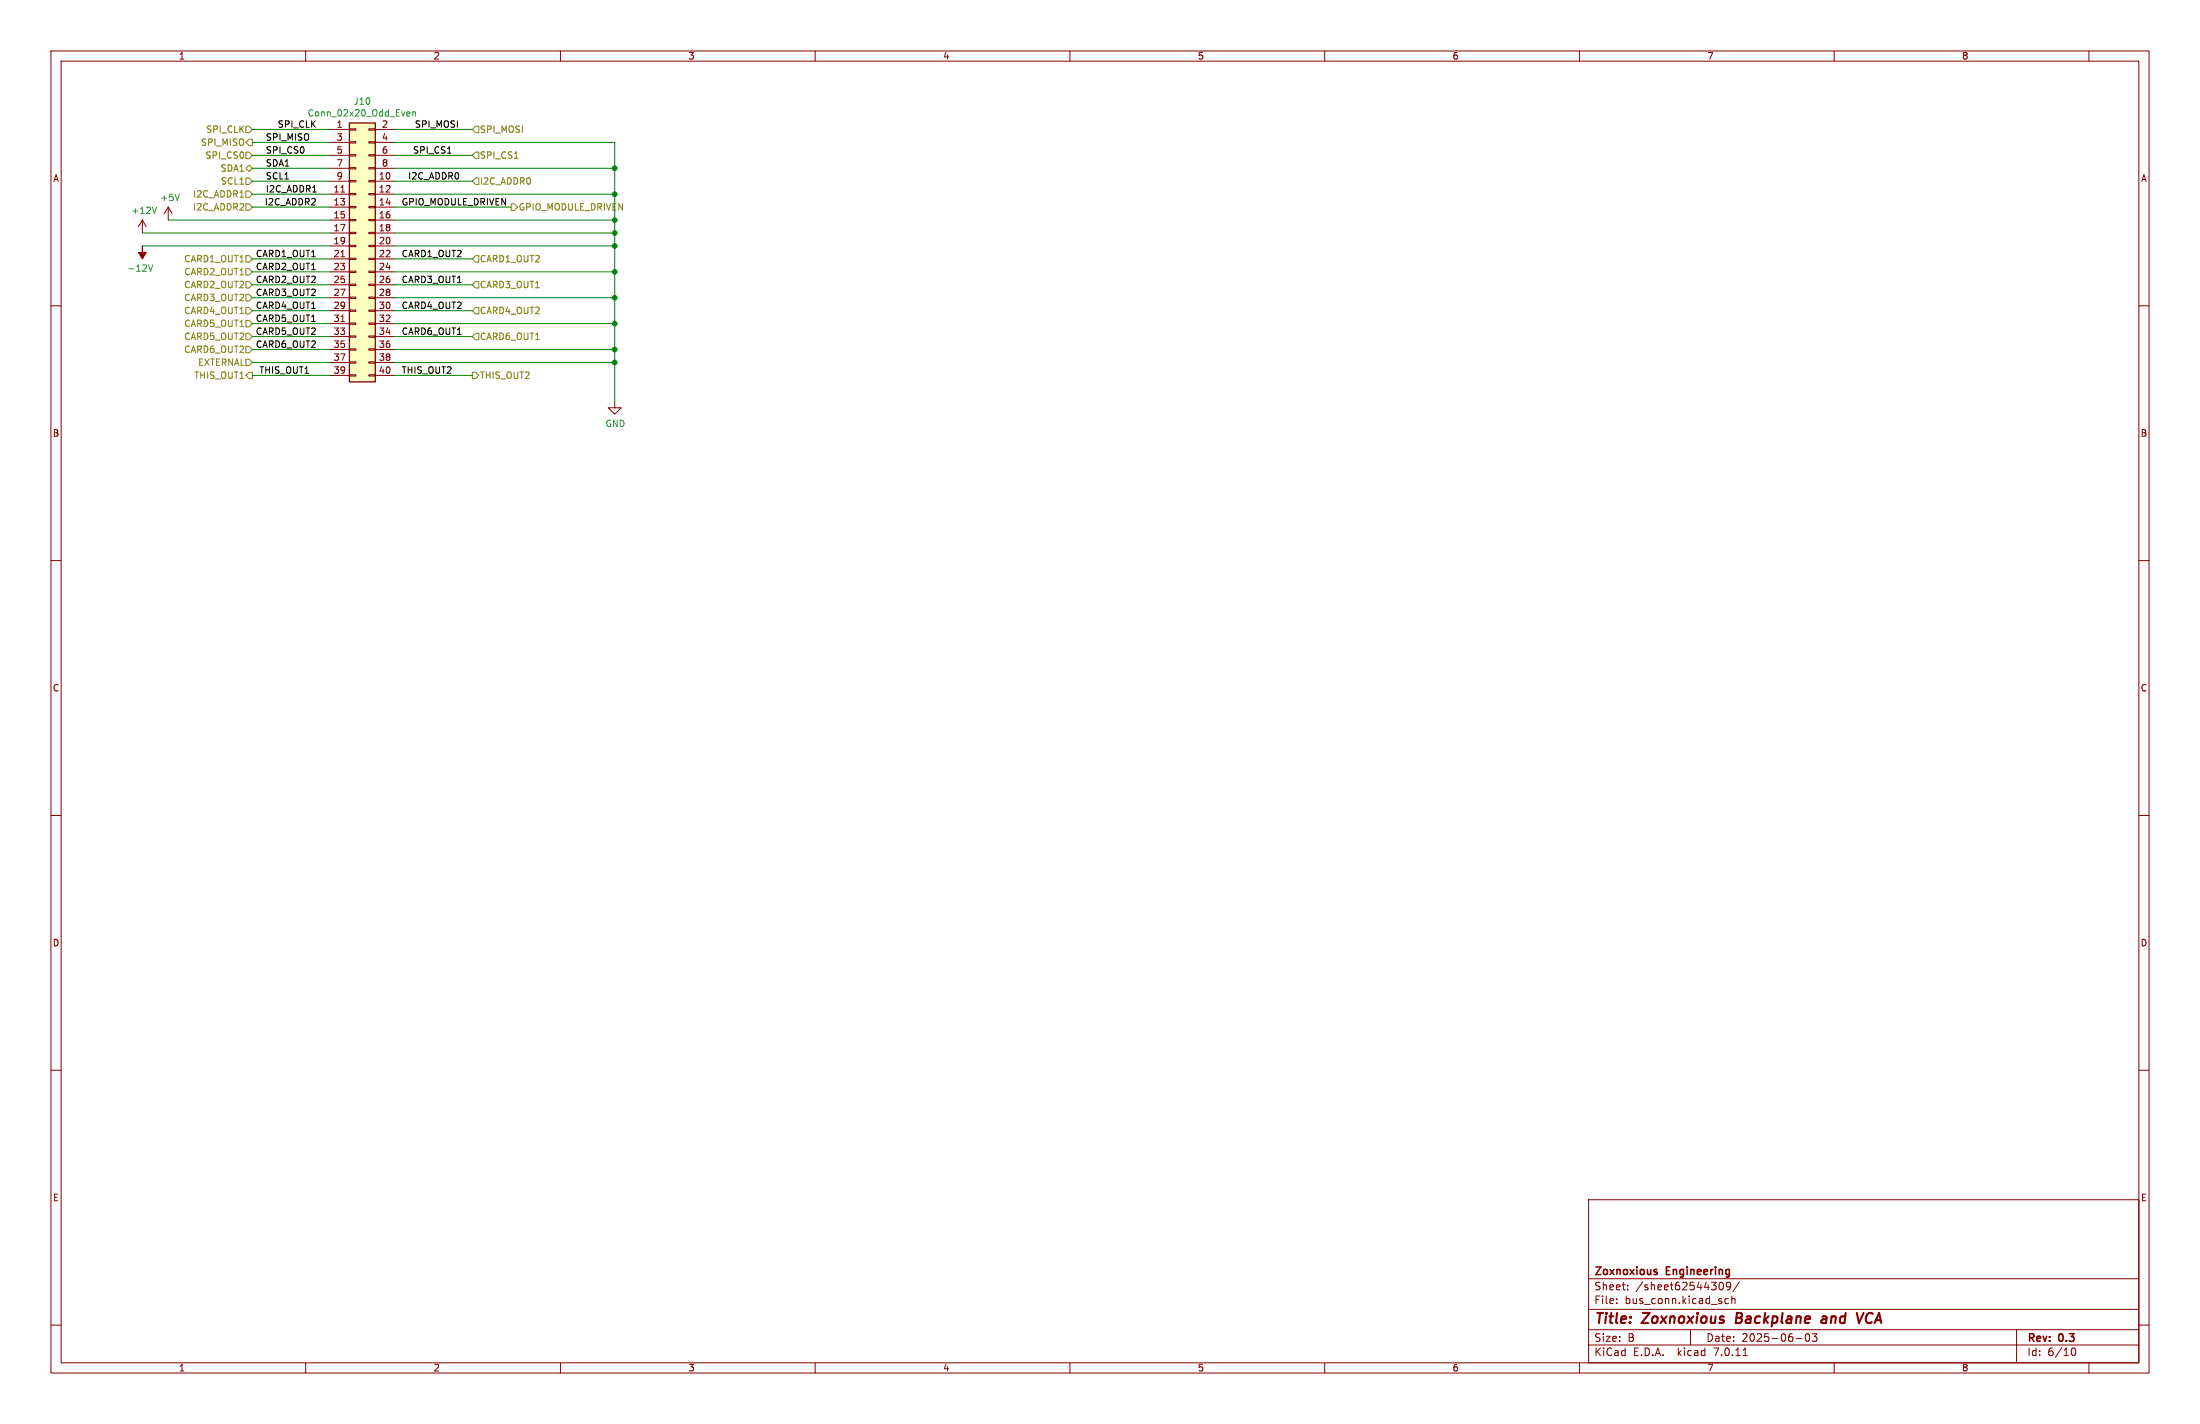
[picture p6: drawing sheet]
<svg xmlns="http://www.w3.org/2000/svg" width="432mm" height="279mm" viewBox="0 0 432 279" stroke-linecap="round" stroke-linejoin="round" font-family="sans-serif">
<g fill="none" stroke="#840000" stroke-width=".2">
<path d="M10 10h411.8v259.4h-411.8zM12 12h407.8v255.4h-407.8zM60 10v2M110 10v2M160 10v2M210 10v2M260 10v2M310 10v2M360 10v2M410 10v2M64.8 25.4h3.8M64.8 35.6h3.8"/>
<path d="M64.8 38.1h3.8M64.8 27.9h3.8M64.8 30.5h3.8M64.8 33h3.8M66.9 37.7h.7M68.6 38h1.2v.2h-1.2zM68.6 35.4h1.2v.3h-1.2zM68.6 32.9h1.2v.2h-1.2zM68.6 30.4h1.2v.2h-1.2zM68.6 27.8h1.2v.3h-1.2zM68.6 25.3h1.2v.2h-1.2zM72.4 38h1.3v.2h-1.3z"/>
<path d="M72.4 35.4h1.3v.3h-1.3zM72.4 32.9h1.3v.2h-1.3zM72.4 30.4h1.3v.2h-1.3zM72.4 27.8h1.3v.3h-1.3zM72.4 25.3h1.3v.2h-1.3zM73.7 25.4h3.8M73.7 35.6h3.8M73.7 38.1h3.8M73.7 27.9h3.8M73.7 30.5h3.8M73.7 33h3.8M10 60h2"/>
<path d="M27.9 43.2l-.7 1.3M27.9 43.2v2.5M27.9 43.2l.8 1.3M33 40.6l-.7 1.3M33 40.6v2.6M33 40.6l.8 1.3M64.8 40.6h3.8M64.8 43.2h3.8M64.8 45.7h3.8M64.8 48.3h3.8M64.8 50.8h3.8M64.8 53.3h3.8"/>
<path d="M64.8 55.9h3.8M64.8 58.4h3.8M66.9 50.4h.7M68.6 58.3h1.2v.2h-1.2zM68.6 55.8h1.2v.2h-1.2zM68.6 53.2h1.2v.3h-1.2zM68.6 50.7h1.2v.2h-1.2zM68.6 48.1h1.2v.3h-1.2zM68.6 45.6h1.2v.2h-1.2zM68.6 43.1h1.2v.2h-1.2zM68.6 40.5h1.2v.3h-1.2zM72.4 58.3h1.3v.2h-1.3z"/>
<path d="M72.4 55.8h1.3v.2h-1.3zM72.4 53.2h1.3v.3h-1.3zM72.4 50.7h1.3v.2h-1.3zM72.4 48.1h1.3v.3h-1.3zM72.4 45.6h1.3v.2h-1.3zM72.4 43.1h1.3v.2h-1.3zM72.4 40.5h1.3v.3h-1.3zM73.7 40.6h3.8M73.7 43.2h3.8M73.7 45.7h3.8M73.7 48.3h3.8M73.7 50.8h3.8"/>
<path d="M73.7 53.3h3.8M73.7 55.9h3.8M73.7 58.4h3.8M419.8 60h2M64.8 61h3.8M64.8 63.5h3.8M64.8 66h3.8M64.8 68.6h3.8M64.8 71.1h3.8M64.8 73.7h3.8M66.9 63.1h.7M68.6 73.5h1.2v.3h-1.2z"/>
<path d="M68.6 71h1.2v.2h-1.2zM68.6 68.5h1.2v.2h-1.2zM68.6 65.9h1.2v.3h-1.2zM68.6 63.4h1.2v.2h-1.2zM68.6 60.8h1.2v.3h-1.2zM72.4 73.5h1.3v.3h-1.3zM72.4 71h1.3v.2h-1.3zM72.4 68.5h1.3v.2h-1.3zM72.4 65.9h1.3v.3h-1.3zM72.4 63.4h1.3v.2h-1.3zM72.4 60.8h1.3v.3h-1.3zM73.7 61h3.8"/>
<path d="M73.7 63.5h3.8M73.7 66h3.8M73.7 68.6h3.8M73.7 71.1h3.8M73.7 73.7h3.8M120.6 78.7v1.3h1.3l-1.3 1.3-1.2-1.3h1.2M10 110h2M419.8 110h2M10 160h2M419.8 160h2M10 210h2M419.8 210h2"/>
<path d="M311.8 235.4h108v32h-108zM10 260h2M311.8 256.9h108M311.8 250.9h108M317.3 255.6v.2M317.3 254.9v.1M319.5 252.9v.2M319.5 252.2v.1M337.5 251.7a.81 .81 0 0 0 .4 1.4l.2-.2 .2-.4-.2-.8M338.9 251.7l-.1 .5 .2 .2 .4 .1 .3-.3M339.3 254.9l-.5-.1-.3 .3 .2 .6h.6M339.6 251.7a.99 .99 0 0 1-.3 1.4h-.3"/>
<path d="M339.9 254.9l.2-.1 .4 .1v.9M339.9 254.3v1.5M341.4 251.5l-1.3 1.9M419.8 260h2M60 267.4v2M110 267.4v2M160 267.4v2M210 267.4v2M260 267.4v2M310 267.4v2M311.8 263.9h108M311.8 260.9h108"/>
<path d="M331.8 260.9v3M342.1 266h.9M352.5 262.6h1.2M354.5 261.8a.81 .81 0 0 0 .3 1.4l.2-.2 .2-.4-.2-.8M355.7 261.7h.9l-.5 .6 .4 .1v.6l-.2 .2-.6-.2M360 267.4v2M395.8 260.9v6.5M406.5 265.1l.2-.5 .2-.1a.8 .8 0 0 1 .5 .7 .8 .8 0 0 1-.5 .8l-.2-.2-.2-.4M410 267.4v2"/>
</g>
<path d="M340.9 257.6l-.2 2h.7M357.7 258.4h.7M358.5 258.7l-.7 .1a.4 .4 0 0 0-.3 .4 .4 .4 0 0 0 .2 .4l.7-.1M365.8 257.6l-.9 2M366.5 257.9l-.1 .2a1.23 1.23 0 0 0 .1 1.4" fill="none" stroke="#840000" stroke-width=".4"/>
<path d="M325.1 249.6l.2 .2-.2 .3M325.1 249.1h.1" fill="none" stroke="#840000" stroke-width=".3"/>
<path d="M27.9 48.3v1.2h.8l-.8 1.3-.7-1.3h.7z" fill="#840000" stroke="#840000" stroke-width=".2"/>
<path d="M35.2 38.1l-.4 1.3M80 21.9l.4 .1 .1 .2-.6 .2M80.4 22.7l-.4 .1M81 22.1l.5-.1 .1 .8M81 21.9v.9M29.1 52l.5 1.2 .4-1.2M30.7 40.6l-.4 1.3" fill="none" stroke="#008484" stroke-width=".2"/>
<path d="M68.6 24.1h5.1v50.8h-5.1z" fill="#ffffc2" stroke="#ffffc2" stroke-width=".2"/>
<path d="M68.6 24.1h5.1v50.8h-5.1z" fill="none" stroke="#840000" stroke-width=".25"/>
<g fill="none" stroke="#848400" stroke-width=".2">
<path d="M47.1 38.7h.7M48.3 37.5h.6l.6 .6-.6 .6h-.6zM48.3 29.8h.6l.6 .7-.6 .6h-.6zM48.3 33l.6-.6 .6 .6-.6 .7zM48.3 34.9h.6l.6 .7-.6 .6h-.6zM48.3 24.8h.6l.6 .6-.6 .6h-.6zM48.9 27.3h.6v1.3h-.6l-.6-.7zM93.3 34.9h.7v1.3h-.7l-.6-.6zM93.3 24.8h.7v1.2h-.7l-.6-.6zM93.3 29.8h.7v1.3h-.7l-.6-.6zM101 31.1h.7M48.3 57.8h.6l.6 .6-.6 .7h-.6z"/>
<path d="M48.3 55.2h.6l.6 .7-.6 .6h-.6zM48.3 52.7h.6l.6 .6-.6 .7h-.6zM48.3 50.2h.6l.6 .6-.6 .6h-.6zM48.3 40h.6l.6 .6-.6 .7h-.6zM93.3 55.2h.7v1.3h-.7l-.6-.6zM93.3 50.2h.7v1.2h-.7l-.6-.6zM100.3 40h.7l.6 .6-.6 .7h-.7zM48.3 60.3h.6l.6 .7-.6 .6h-.6zM48.3 67.9h.6l.6 .7-.6 .6h-.6zM48.3 62.9h.6l.6 .6-.6 .6h-.6zM48.3 70.5h.6l.6 .6-.6 .7h-.6zM48.3 65.4h.6l.6 .6-.6 .7h-.6z"/>
<path d="M48.9 73h.6v1.3h-.6l-.6-.6zM92.7 73h.6l.7 .7-.7 .6h-.6zM93.3 60.3h.7v1.3h-.7l-.6-.6zM93.3 65.4h.7v1.3h-.7l-.6-.7z"/>
</g>
<path d="M61.4 37.7h.7M87.8 30.1h.8" fill="none" stroke="#000" stroke-width=".2"/>
<g fill="none" stroke="#008400" stroke-width=".2">
<path d="M49.5 38.1h15.3M49.5 30.5h15.3M49.5 25.4h15.3M49.5 27.9h15.3M49.5 33h15.3M49.5 35.6h15.3M77.5 38.1h43.1M77.5 27.9h43.1v50.8M77.5 30.5h15.2M77.5 25.4h15.2M77.5 33h43.1M77.5 35.6h15.2"/>
<path d="M27.9 45.7h36.9M27.9 48.3h36.9M33 43.2h31.8M49.5 40.6h15.3M49.5 58.4h15.3M49.5 53.3h15.3M49.5 50.8h15.3M49.5 55.9h15.3M77.5 45.7h43.1M77.5 43.2h43.1M77.5 40.6h22.8M77.5 58.4h43.1"/>
<path d="M77.5 48.3h43.1M77.5 53.3h43.1M77.5 50.8h15.2M77.5 55.9h15.2M49.5 63.5h15.3M49.5 66h15.3M49.5 71.1h15.3M49.5 73.7h15.3M49.5 68.6h15.3M49.5 61h15.3M77.5 63.5h43.1M77.5 66h15.2"/>
<path d="M77.5 71.1h43.1M77.5 73.7h15.2M77.5 68.6h43.1M77.5 61h15.2"/>
</g>
<g fill="#008400" stroke="#008400" stroke-width=".2">
<circle cx="120.6" cy="45.7" r=".46"/>
<circle cx="120.6" cy="48.3" r=".46"/>
<circle cx="120.6" cy="43.2" r=".46"/>
<circle cx="120.6" cy="53.3" r=".46"/>
<circle cx="120.6" cy="63.5" r=".46"/>
<circle cx="120.6" cy="68.6" r=".46"/>
<circle cx="120.6" cy="58.4" r=".46"/>
<circle cx="120.6" cy="71.1" r=".46"/>
<circle cx="120.6" cy="38.1" r=".46"/>
<circle cx="120.6" cy="33" r=".46"/>
</g>
<g font-size="2.8" fill="#840000">
<text x="312.8" y="260.3">Title:</text>
<text x="322.5" y="260.3">Zoxnoxious</text>
<text x="341.5" y="260.3">Backplane</text>
<text x="359.2" y="260.3">and</text>
<text x="367" y="260.3">VCA</text>
</g>
<g font-size="2.1" fill="#840000">
<text x="312.8" y="250.6">Zoxnoxious</text>
<text x="327.1" y="250.6">Engineering</text>
<text x="312.8" y="256.1">File:</text>
<text x="312.8" y="253.4">Sheet:</text>
<text x="318.9" y="256.1">bus_conn.kicad_sch</text>
<text x="321" y="253.4">/sheet62544309/</text>
<text x="312.8" y="263.5">Size:</text>
<text x="319.5" y="263.5">B</text>
<text x="334.8" y="263.5">Date:</text>
<text x="341.8" y="263.5">2025-06-03</text>
<text x="397.8" y="263.7">Rev:</text>
<text x="404.2" y="263.7">0.3</text>
<text x="312.8" y="266.3">KiCad</text>
<text x="320.5" y="266.3">E.D.A.</text>
<text x="329.4" y="266.3">kicad</text>
<text x="336.6" y="266.3">7.0.11</text>
<text x="397.8" y="266.3">Id:</text>
<text x="401.9" y="266.3">6/10</text>
</g>
<g font-size="1.8" fill="#840000">
<text x="35" y="11.9">1</text>
<text x="85" y="11.9">2</text>
<text x="135" y="11.9">3</text>
<text x="185" y="11.9">4</text>
<text x="235" y="11.9">5</text>
<text x="285" y="11.9">6</text>
<text x="335" y="11.9">7</text>
<text x="385" y="11.9">8</text>
<text x="66" y="25.1">1</text>
<text x="66" y="27.7">3</text>
<text x="74.9" y="25.1">2</text>
<text x="74.9" y="27.7">4</text>
<text x="10.3" y="35.9">A</text>
<text x="66" y="30.2">5</text>
<text x="66" y="32.8">7</text>
<text x="66" y="35.3">9</text>
<text x="74.3" y="35.3">10</text>
<text x="74.9" y="30.2">6</text>
<text x="74.9" y="32.8">8</text>
<text x="420.1" y="35.9">A</text>
<text x="65.4" y="37.8">11</text>
<text x="65.4" y="40.4">13</text>
<text x="74.3" y="37.8">12</text>
<text x="74.3" y="40.4">14</text>
<text x="65.4" y="42.9">15</text>
<text x="65.4" y="45.5">17</text>
<text x="74.3" y="42.9">16</text>
<text x="74.3" y="45.5">18</text>
<text x="65.4" y="48">19</text>
<text x="65.4" y="50.5">21</text>
<text x="65.4" y="53.1">23</text>
<text x="74.3" y="48">20</text>
<text x="74.3" y="50.5">22</text>
<text x="74.3" y="53.1">24</text>
<text x="65.4" y="55.6">25</text>
<text x="65.4" y="58.2">27</text>
<text x="74.3" y="55.6">26</text>
<text x="74.3" y="58.2">28</text>
<text x="65.4" y="60.7">29</text>
<text x="65.4" y="63.2">31</text>
<text x="65.4" y="65.8">33</text>
<text x="74.3" y="60.7">30</text>
<text x="74.3" y="63.2">32</text>
<text x="74.3" y="65.8">34</text>
<text x="65.4" y="68.3">35</text>
<text x="65.4" y="70.9">37</text>
<text x="74.3" y="68.3">36</text>
<text x="74.3" y="70.9">38</text>
<text x="65.4" y="73.4">39</text>
<text x="74.3" y="73.4">40</text>
<text x="10.3" y="85.9">B</text>
<text x="420.1" y="85.9">B</text>
<text x="10.3" y="135.9">C</text>
<text x="420.1" y="135.9">C</text>
<text x="10.3" y="185.9">D</text>
<text x="420.1" y="185.9">D</text>
<text x="10.3" y="235.9">E</text>
<text x="420.1" y="235.9">E</text>
<text x="35" y="269.3">1</text>
<text x="85" y="269.3">2</text>
<text x="135" y="269.3">3</text>
<text x="185" y="269.3">4</text>
<text x="235" y="269.3">5</text>
<text x="285" y="269.3">6</text>
<text x="335" y="269.3">7</text>
<text x="385" y="269.3">8</text>
</g>
<g font-size="1.8" fill="#008484">
<text x="60.3" y="23.1">Conn_02x20_Odd_Even</text>
<text x="69.3" y="20.8">J10</text>
<text x="31.4" y="39.6">+5V</text>
<text x="25.7" y="42.2">+12V</text>
<text x="24.9" y="53.5">-12V</text>
<text x="118.7" y="84">GND</text>
</g>
<g font-size="1.8" fill="#848400">
<text x="39.3" y="28.8">SPI_MISO</text>
<text x="40.3" y="26.3">SPI_CLK</text>
<text x="94.1" y="26.3">SPI_MOSI</text>
<text x="40.2" y="31.3">SPI_CS0</text>
<text x="43.2" y="33.9">SDA1</text>
<text x="94.1" y="31.3">SPI_CS1</text>
<text x="37.8" y="39">I2C_ADDR1</text>
<text x="37.8" y="41.5">I2C_ADDR2</text>
<text x="43.2" y="36.4">SCL1</text>
<text x="94.1" y="36.4">I2C_ADDR0</text>
<text x="101.7" y="41.5">GPIO_MODULE_DRIVEN</text>
<text x="36" y="51.7">CARD1_OUT1</text>
<text x="94.1" y="51.7">CARD1_OUT2</text>
<text x="36" y="59.3">CARD3_OUT2</text>
<text x="36" y="56.7">CARD2_OUT2</text>
<text x="36" y="54.2">CARD2_OUT1</text>
<text x="94.1" y="56.7">CARD3_OUT1</text>
<text x="36" y="61.8">CARD4_OUT1</text>
<text x="36" y="64.4">CARD5_OUT1</text>
<text x="94.1" y="61.8">CARD4_OUT2</text>
<text x="36" y="69.4">CARD6_OUT2</text>
<text x="36" y="66.9">CARD5_OUT2</text>
<text x="38.8" y="72">EXTERNAL</text>
<text x="94.1" y="66.9">CARD6_OUT1</text>
<text x="38" y="74.5">THIS_OUT1</text>
<text x="94.1" y="74.5">THIS_OUT2</text>
</g>
<g font-size="1.8">
<text x="52.1" y="27.7">SPI_MISO</text>
<text x="54.4" y="25.1">SPI_CLK</text>
<text x="81.3" y="25.1">SPI_MOSI</text>
<text x="52.1" y="32.8">SDA1</text>
<text x="52.1" y="30.2">SPI_CS0</text>
<text x="52.1" y="35.3">SCL1</text>
<text x="80" y="35.3">I2C_ADDR0</text>
<text x="81" y="30.2">SPI_CS1</text>
<text x="51.9" y="40.4">I2C_ADDR2</text>
<text x="52.1" y="37.8">I2C_ADDR1</text>
<text x="78.7" y="40.4">GPIO_MODULE_DRIVEN</text>
<text x="50.1" y="50.5">CARD1_OUT1</text>
<text x="50.1" y="53.1">CARD2_OUT1</text>
<text x="78.7" y="50.5">CARD1_OUT2</text>
<text x="50.1" y="55.6">CARD2_OUT2</text>
<text x="50.1" y="58.2">CARD3_OUT2</text>
<text x="78.7" y="55.6">CARD3_OUT1</text>
<text x="50.1" y="65.8">CARD5_OUT2</text>
<text x="50.1" y="63.2">CARD5_OUT1</text>
<text x="50.1" y="60.7">CARD4_OUT1</text>
<text x="78.7" y="60.7">CARD4_OUT2</text>
<text x="78.7" y="65.8">CARD6_OUT1</text>
<text x="50.1" y="68.3">CARD6_OUT2</text>
<text x="50.8" y="73.4">THIS_OUT1</text>
<text x="78.7" y="73.4">THIS_OUT2</text>
</g>
</svg>
